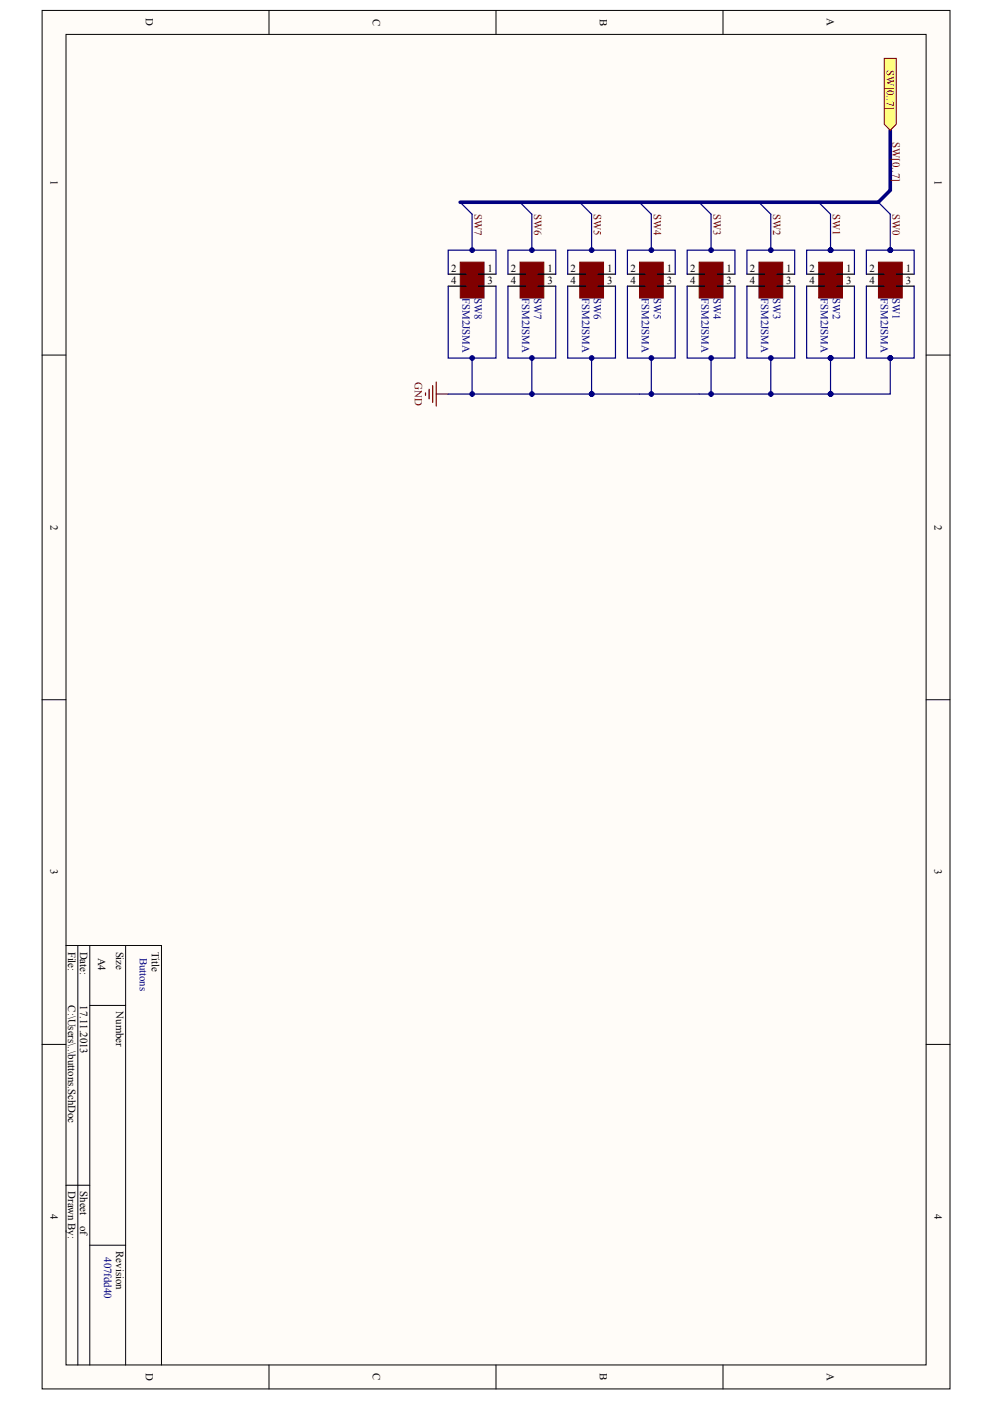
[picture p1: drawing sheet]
<svg xmlns="http://www.w3.org/2000/svg" width="202mm" height="287mm" viewBox="0 0 202 287" stroke-linecap="round" stroke-linejoin="round" font-family="sans-serif">
<g fill="#fffcf8" stroke="#000" stroke-width=".2">
<path d="M8.6 2.1h186v282.2h-186z"/>
<path d="M13.5 7h176.2v272.4h-176.2z"/>
</g>
<g fill="none" stroke="#000" stroke-width=".2">
<path d="M55.1 2.1v4.9M101.6 2.1v4.9M148.1 2.1v4.9M8.6 72.7h4.9M189.7 72.7h4.9M8.6 143.2h4.9M189.7 143.2h4.9M13.5 193.6h19.6v85.9M15.9 193.6v85.9M18.4 193.6v85.9M25.7 193.6v85.9M8.6 213.8h4.9"/>
<path d="M18.4 205.8h7.3M189.7 213.8h4.9M13.5 242.6h4.9M18.4 254.9h7.3M55.1 279.5v4.9M101.6 279.5v4.9M148.1 279.5v4.9"/>
</g>
<path d="M94.2 41.4l2.5 2.5v7.3M106.5 41.4l2.4 2.5v7.3M118.7 41.4l2.5 2.5v7.3M130.9 41.4l2.5 2.5v7.3M143.2 41.4l2.4 2.5v7.3M155.4 41.4l2.5 2.5v7.3M167.6 41.4l2.5 2.5M179.9 41.4l2.4 2.5M130.9 80.7h12.3" fill="none" stroke="#000080" stroke-width=".25"/>
<g fill="#000080" stroke="#000080" stroke-width=".2">
<circle cx="157.9" cy="51.2" r=".48"/>
<circle cx="145.6" cy="51.2" r=".48"/>
<circle cx="133.4" cy="51.2" r=".48"/>
<circle cx="121.2" cy="51.2" r=".48"/>
<circle cx="108.9" cy="51.2" r=".48"/>
<circle cx="96.7" cy="51.2" r=".48"/>
</g>
<path d="M87.9 79.7v1.9M88.6 78.9v3.5M89.3 78.2v4.9M87.1 80.4v.5M89.3 80.7h2.5" fill="none" stroke="#800000" stroke-width=".25"/>
<path d="M182.3 26.7v12.2l-2.4 2.5h-85.7" fill="none" stroke="#000080" stroke-width=".74"/>
<path d="M181.1 12h2.5v13.4l-1.3 1.3-1.2-1.3z" fill-rule="evenodd" fill="#ffff80" stroke="#800000" stroke-width=".2"/>
<g fill="#800000" stroke="#800000" stroke-width=".2">
<path d="M179.9 53.7h4.9v7.3h-4.9z"/>
<path d="M167.7 53.7h4.8v7.3h-4.8z"/>
<path d="M155.4 53.7h4.9v7.3h-4.9z"/>
<path d="M143.2 53.7h4.9v7.3h-4.9z"/>
<path d="M131 53.7h4.8v7.3h-4.8z"/>
<path d="M118.7 53.7h4.9v7.3h-4.9z"/>
<path d="M106.5 53.7h4.9v7.3h-4.9z"/>
<path d="M94.3 53.7h4.8v7.3h-4.8z"/>
</g>
<g fill="none" stroke="#000" stroke-width=".25">
<path d="M91.8 56.1h3.7M91.8 58.6h3.7M97.9 56.1h3.7M97.9 58.6h3.7M104 56.1h3.7M104 58.6h3.7M110.1 56.1h3.7M110.1 58.6h3.7M116.3 56.1h3.6M116.3 58.6h3.6M122.4 56.1h3.7M122.4 58.6h3.7"/>
<path d="M128.5 56.1h3.7M128.5 58.6h3.7M134.6 56.1h3.7M134.6 58.6h3.7M140.7 56.1h3.7M140.7 58.6h3.7M146.9 56.1h3.6M146.9 58.6h3.6M153 56.1h3.6M153 58.6h3.6M159.1 56.1h3.7M159.1 58.6h3.7"/>
<path d="M165.2 56.1h3.7M165.2 58.6h3.7M171.3 56.1h3.7M171.3 58.6h3.7M177.4 56.1h3.7M177.4 58.6h3.7M183.6 56.1h3.6M183.6 58.6h3.6"/>
</g>
<g fill="none" stroke="#000080" stroke-width=".25">
<path d="M91.8 56.1v-4.9h9.8v4.9M91.8 58.6v14.7h9.8v-14.7M104 56.1v-4.9h9.8v4.9M104 58.6v14.7h9.8v-14.7M116.3 56.1v-4.9h9.8v4.9M116.3 58.6v14.7h9.8v-14.7M128.5 56.1v-4.9h9.8v4.9M128.5 58.6v14.7h9.8v-14.7M140.7 56.1v-4.9h9.8v4.9M140.7 58.6v14.7h9.8v-14.7M153 56.1v-4.9h9.8v4.9M153 58.6v14.7h9.8v-14.7"/>
<path d="M165.2 58.6v14.7h4.9M170.1 51.2h4.9v4.9M170.1 51.2h-4.9v4.9M170.1 43.9v7.3M175 58.6v14.7h-4.9M177.4 58.6v14.7h4.9M182.3 51.2h4.9v4.9M182.3 51.2h-4.9v4.9M182.3 43.9v7.3M187.2 58.6v14.7h-4.9M96.7 73.3v7.4M108.9 73.3v7.4"/>
<path d="M121.2 73.3v7.4M133.4 73.3v7.4M145.6 73.3v7.4M157.9 73.3v7.4M170.1 73.3v7.4M182.3 73.3v7.4h-12.2M91.8 80.7h39.1M143.2 80.7h26.9"/>
</g>
<g fill="#000080" stroke="#000080" stroke-width=".2">
<circle cx="133.4" cy="73.3" r=".48"/>
<circle cx="133.4" cy="80.7" r=".48"/>
<circle cx="157.9" cy="73.3" r=".48"/>
<circle cx="157.9" cy="80.7" r=".48"/>
<circle cx="170.1" cy="80.7" r=".48"/>
<circle cx="145.6" cy="73.3" r=".48"/>
<circle cx="145.6" cy="80.7" r=".48"/>
<circle cx="96.7" cy="73.3" r=".48"/>
<circle cx="96.7" cy="80.7" r=".48"/>
<circle cx="121.2" cy="73.3" r=".48"/>
<circle cx="121.2" cy="80.7" r=".48"/>
<circle cx="108.9" cy="73.3" r=".48"/>
<circle cx="108.9" cy="80.7" r=".48"/>
<circle cx="170.1" cy="73.3" r=".48"/>
<circle cx="170.1" cy="51.2" r=".48"/>
<circle cx="182.3" cy="51.2" r=".48"/>
<circle cx="182.3" cy="73.3" r=".48"/>
</g>
<g font-size="2.2">
<text x="29.9" y="3.8" transform="rotate(90 29.9 3.8)">D</text>
<text x="76.4" y="3.8" transform="rotate(90 76.4 3.8)">C</text>
<text x="122.9" y="3.8" transform="rotate(90 122.9 3.8)">B</text>
<text x="169.3" y="3.8" transform="rotate(90 169.3 3.8)">A</text>
<text x="10.3" y="36.9" transform="rotate(90 10.3 36.9)">1</text>
<text x="191.4" y="36.9" transform="rotate(90 191.4 36.9)">1</text>
<text x="92.4" y="55.7">2</text>
<text x="92.4" y="58.1">4</text>
<text x="99.9" y="55.7">1</text>
<text x="99.9" y="58.1">3</text>
<text x="104.6" y="55.7">2</text>
<text x="104.6" y="58.1">4</text>
<text x="112.1" y="55.7">1</text>
<text x="112.1" y="58.1">3</text>
<text x="116.9" y="55.7">2</text>
<text x="116.9" y="58.1">4</text>
<text x="124.3" y="55.7">1</text>
<text x="124.3" y="58.1">3</text>
<text x="129.1" y="55.7">2</text>
<text x="129.1" y="58.1">4</text>
<text x="136.6" y="55.7">1</text>
<text x="136.6" y="58.1">3</text>
<text x="141.3" y="55.7">2</text>
<text x="141.3" y="58.1">4</text>
<text x="148.8" y="55.7">1</text>
<text x="148.8" y="58.1">3</text>
<text x="153.6" y="55.7">2</text>
<text x="153.6" y="58.1">4</text>
<text x="161" y="55.7">1</text>
<text x="161" y="58.1">3</text>
<text x="165.8" y="55.7">2</text>
<text x="165.8" y="58.1">4</text>
<text x="173.3" y="55.7">1</text>
<text x="173.3" y="58.1">3</text>
<text x="178" y="55.7">2</text>
<text x="178" y="58.1">4</text>
<text x="185.5" y="55.7">1</text>
<text x="185.5" y="58.1">3</text>
<text x="10.3" y="107.4" transform="rotate(90 10.3 107.4)">2</text>
<text x="191.4" y="107.4" transform="rotate(90 191.4 107.4)">2</text>
<text x="10.3" y="178" transform="rotate(90 10.3 178)">3</text>
<text x="191.4" y="178" transform="rotate(90 191.4 178)">3</text>
<text x="14" y="194.8" transform="rotate(90 14 194.8)">File:</text>
<text x="16.4" y="194.8" transform="rotate(90 16.4 194.8)">Date:</text>
<text x="20.1" y="196" transform="rotate(90 20.1 196)">A4</text>
<text x="23.8" y="194.8" transform="rotate(90 23.8 194.8)">Size</text>
<text x="31.1" y="194.8" transform="rotate(90 31.1 194.8)">Title</text>
<text x="14" y="205.8" transform="rotate(90 14 205.8)">C:\Users\..\buttons.SchDoc</text>
<text x="16.4" y="205.8" transform="rotate(90 16.4 205.8)">17.11.2013</text>
<text x="23.8" y="207.1" transform="rotate(90 23.8 207.1)">Number</text>
<text x="14" y="243.9" transform="rotate(90 14 243.9)">Drawn By:</text>
<text x="16.4" y="243.9" transform="rotate(90 16.4 243.9)">Sheet</text>
<text x="10.3" y="248.5" transform="rotate(90 10.3 248.5)">4</text>
<text x="16.4" y="250.9" transform="rotate(90 16.4 250.9)">of</text>
<text x="191.4" y="248.5" transform="rotate(90 191.4 248.5)">4</text>
<text x="23.8" y="256.1" transform="rotate(90 23.8 256.1)">Revision</text>
<text x="29.9" y="281.1" transform="rotate(90 29.9 281.1)">D</text>
<text x="76.4" y="281.2" transform="rotate(90 76.4 281.2)">C</text>
<text x="122.9" y="281.2" transform="rotate(90 122.9 281.2)">B</text>
<text x="169.3" y="281.1" transform="rotate(90 169.3 281.1)">A</text>
</g>
<g font-size="2.2" fill="#800000">
<text x="181.6" y="14.4" transform="rotate(90 181.6 14.4)">SW[0..7]</text>
<text x="182.8" y="29.1" transform="rotate(90 182.8 29.1)">SW[0..7]</text>
<text x="97.2" y="43.9" transform="rotate(90 97.2 43.9)">SW7</text>
<text x="109.4" y="43.9" transform="rotate(90 109.4 43.9)">SW6</text>
<text x="121.6" y="43.9" transform="rotate(90 121.6 43.9)">SW5</text>
<text x="133.9" y="43.9" transform="rotate(90 133.9 43.9)">SW4</text>
<text x="146.1" y="43.9" transform="rotate(90 146.1 43.9)">SW3</text>
<text x="158.3" y="43.9" transform="rotate(90 158.3 43.9)">SW2</text>
<text x="170.6" y="43.9" transform="rotate(90 170.6 43.9)">SW1</text>
<text x="182.8" y="43.9" transform="rotate(90 182.8 43.9)">SW0</text>
<text x="84.9" y="78.3" transform="rotate(90 84.9 78.3)">GND</text>
</g>
<g font-size="2.2" fill="#000080">
<text x="94.7" y="61" transform="rotate(90 94.7 61)">FSM2JSMA</text>
<text x="97.2" y="61" transform="rotate(90 97.2 61)">SW8</text>
<text x="106.9" y="61" transform="rotate(90 106.9 61)">FSM2JSMA</text>
<text x="109.4" y="61" transform="rotate(90 109.4 61)">SW7</text>
<text x="119.2" y="61" transform="rotate(90 119.2 61)">FSM2JSMA</text>
<text x="121.6" y="61" transform="rotate(90 121.6 61)">SW6</text>
<text x="131.4" y="61" transform="rotate(90 131.4 61)">FSM2JSMA</text>
<text x="133.9" y="61" transform="rotate(90 133.9 61)">SW5</text>
<text x="143.7" y="61" transform="rotate(90 143.7 61)">FSM2JSMA</text>
<text x="146.1" y="61" transform="rotate(90 146.1 61)">SW4</text>
<text x="155.9" y="61" transform="rotate(90 155.9 61)">FSM2JSMA</text>
<text x="158.3" y="61" transform="rotate(90 158.3 61)">SW3</text>
<text x="168.1" y="61" transform="rotate(90 168.1 61)">FSM2JSMA</text>
<text x="170.6" y="61" transform="rotate(90 170.6 61)">SW2</text>
<text x="180.4" y="61" transform="rotate(90 180.4 61)">FSM2JSMA</text>
<text x="182.8" y="61" transform="rotate(90 182.8 61)">SW1</text>
<text x="28.6" y="196" transform="rotate(90 28.6 196)">Buttons</text>
<text x="21.3" y="257.4" transform="rotate(90 21.3 257.4)">407fdd40</text>
</g>
</svg>
